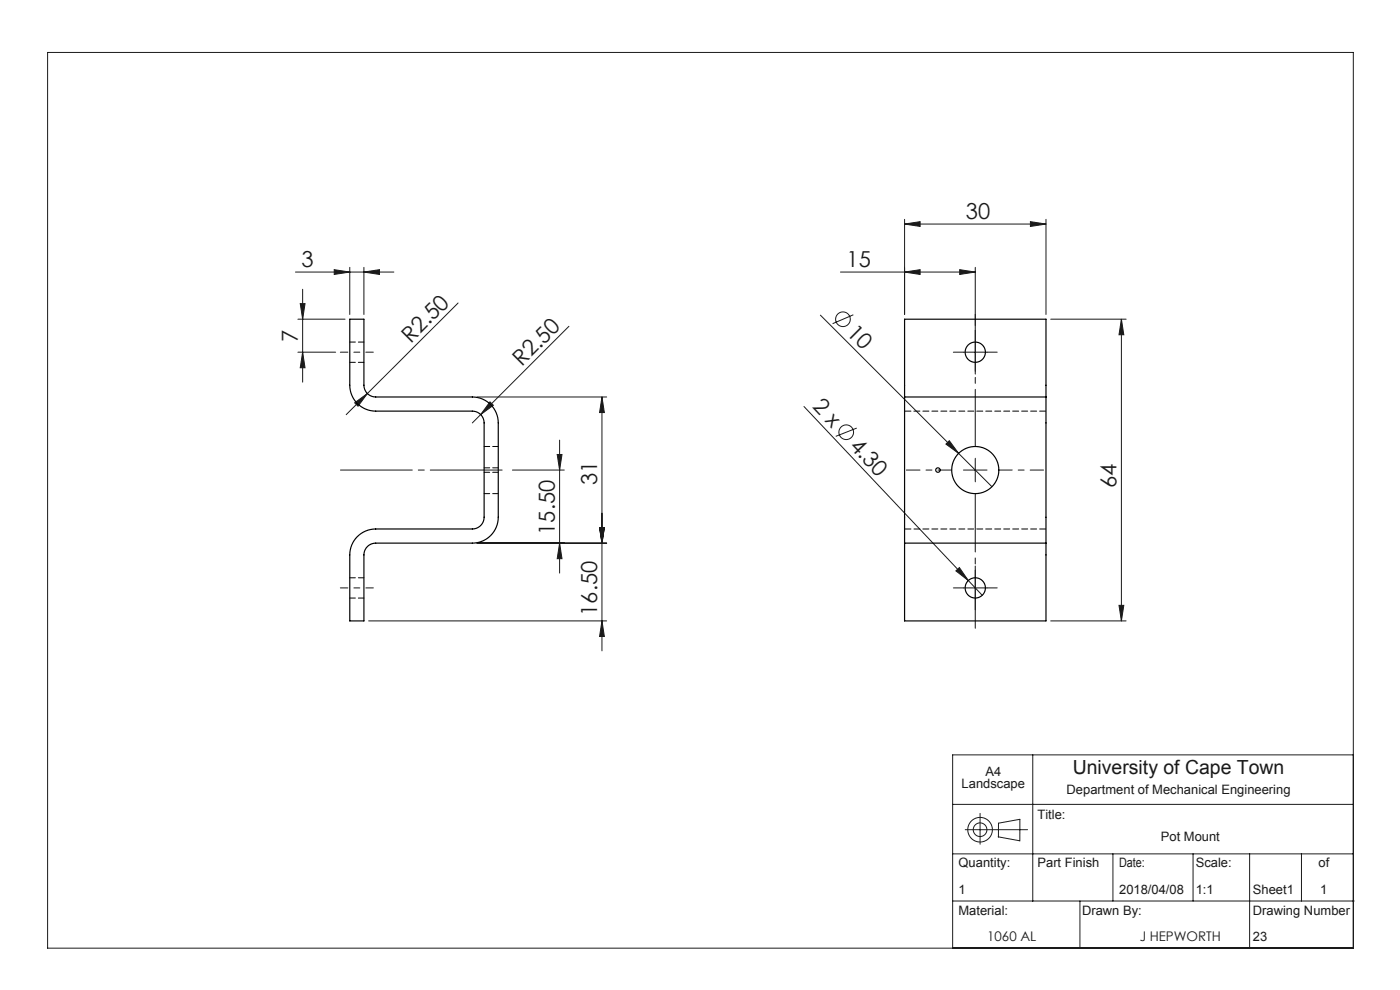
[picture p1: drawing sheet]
<svg xmlns="http://www.w3.org/2000/svg" width="297mm" height="210mm" viewBox="0 0 297 210" stroke-linecap="round" stroke-linejoin="round" font-family="sans-serif">
<g fill="none" stroke="#191924" stroke-width=".21">
<path d="M10.1 11.1h277v190h-277zM62.7 57.7h20.9M70.9 57.2l3.3 .5-3.3 .5zM74.2 56.7v10M77.2 57.7l3.3-.5v1zM77.2 56.7v10M178.3 57.7h28.6M191.9 57.7l3.3-.5v1zM191.9 47.5l3.3-.5v1zM191.9 46.5v20.2M191.9 47.5h30M203.6 57.2l3.3 .5-3.3 .5z"/>
<path d="M206.9 56.7v12.4M218.6 47l3.3 .5-3.3 .5zM221.9 46.5v20.2M63.2 74.7h8M63.2 67.7h10M63.7 64.4h1l-.5 3.3zM64.2 61.4v19.7M64.2 74.7l.5 3.3h-1zM97.2 64.3l-23.8 23.7M120.7 69.2l-20.5 20.5M174 66.8l29.4 29.4M181 66.8l-4.4 1.9"/>
<path d="M204.4 74.7h5M206.9 72.2v5M222.9 67.7h16M237.9 67.7v64M237.9 67.7l.5 3.3h-1zM75.2 85.4l2.7-1.9-1.9 2.7zM101.2 84.2h27.5M103.9 85.2l.8 .8-2.7 1.9zM108.7 99.7h11M118.2 96.4h1l-.5 3.3zM118.7 93.4v28.2M127.7 84.2v53.9"/>
<path d="M127.7 84.2l.5 3.3h-1zM170.6 86.2l34.8 36.9M181.7 90.8l-4.4 1.8M200.7 94.2l.7-.7 2 2.7zM203.4 96.2l7 7M204.4 99.7h5M206.9 97.2v5M101.2 115.2h27.5M118.7 115.2l.5 3.3h-1zM127.2 111.9h1l-.5 3.3zM78.2 131.7h50.5M127.7 131.7l.5 3.3h-1z"/>
<path d="M202.8 121.1l.7-.7 1.9 2.7zM204.4 124.7h5M205.4 123.1l3 3.2M206.9 122.2v5M222.9 131.7h16M237.4 128.4h1l-.5 3.3zM202.1 170.6h85M204.8 176h13.2M207.9 172.5v6.6M211.8 177.5l4.5 .8M211.8 177.5v-2.9l4.6-.8v4.6M219.1 160.1v31"/>
<path d="M287.1 160.1h-85v41M202.1 191.1h85.2M202.1 181.1h85M229.1 191.1v10M236.1 181.1v10M253.1 181.1v10M265.1 181.1v20M276.1 181.1v10"/>
<circle cx="178.8" cy="67.7" r="1.56"/>
<circle cx="179.5" cy="91.7" r="1.56"/>
<circle cx="207.9" cy="176" r="1.45"/>
<circle cx="207.9" cy="176" r="2.61"/>
</g>
<path d="M204.4 74.7h-2.2M206.9 72.2v-2.1M206.9 77.2v2.2M209.4 74.7h2.1M204.4 124.7h-2.2M206.9 122.2v-2.1M206.9 127.2v2.2M209.4 124.7h2.1" fill="none" stroke="#191924" stroke-width=".21" stroke-dasharray="15.2 1.3 1.3 1.3"/>
<path d="M206.9 94.7v-28" fill="none" stroke="#191924" stroke-width=".21" stroke-dasharray="15.2 1.3 1.3 1.3" stroke-dashoffset="3.1"/>
<path d="M201.9 99.7h-9.6" fill="none" stroke="#191924" stroke-width=".21" stroke-dasharray="15.2 1.3 1.3 1.3" stroke-dashoffset="12.3"/>
<path d="M206.9 104.7v28.6" fill="none" stroke="#191924" stroke-width=".21" stroke-dasharray="15.2 1.3 1.3 1.3" stroke-dashoffset="2.9"/>
<path d="M211.9 99.7h9.5" fill="none" stroke="#191924" stroke-width=".21" stroke-dasharray="15.2 1.3 1.3 1.3" stroke-dashoffset="12.4"/>
<path d="M72.2 74.7h7M72.2 124.7h7" fill="none" stroke="#191924" stroke-width=".21" stroke-dasharray="15.2 1.3 1.3 1.3" stroke-dashoffset="13.6"/>
<path d="M71 99.7h36.7" fill="none" stroke="#191924" stroke-width=".21" stroke-dasharray="15.2 1.3 1.3 1.3" stroke-dashoffset="-1.2"/>
<g fill="#191924">
<path d="M202.8 121.1l.7-.7 1.9 2.7z"/>
<path d="M200.7 94.2l.7-.7 2 2.7z"/>
<path d="M75.2 85.4l2.7-1.9-1.9 2.7z"/>
<path d="M103.9 85.2l.8 .8-2.7 1.9z"/>
<path d="M203.6 57.2l3.3 .5-3.3 .5zM191.9 57.7l3.3-.5v1z"/>
<path d="M77.2 57.7l3.3-.5v1zM70.9 57.2l3.3 .5-3.3 .5z"/>
<path d="M191.9 47.5l3.3-.5v1zM218.6 47l3.3 .5-3.3 .5z"/>
<path d="M64.2 74.7l.5 3.3h-1zM63.7 64.4h1l-.5 3.3z"/>
<path d="M127.7 84.2l.5 3.3h-1zM127.2 111.9h1l-.5 3.3zM127.2 111.9h1l-.5 3.3zM127.7 131.7l.5 3.3h-1zM118.2 96.4h1l-.5 3.3zM118.7 115.2l.5 3.3h-1zM237.9 67.7l.5 3.3h-1zM237.4 128.4h1l-.5 3.3z"/>
</g>
<g fill="none" stroke="#000" stroke-width=".25">
<path d="M74.2 67.7h3v14a2.5 2.5 0 0 0 2.5 2.5h20.5a5.5 5.5 0 0 1 5.5 5.5v20a5.5 5.5 0 0 1-5.5 5.5h-20.5a2.5 2.5 0 0 0-2.5 2.5v14h-3v-14a5.5 5.5 0 0 1 5.5-5.5h20.5a2.5 2.5 0 0 0 2.5-2.5v-20a2.5 2.5 0 0 0-2.5-2.5h-20.5a5.5 5.5 0 0 1-5.5-5.5zM191.9 84.2v31M191.9 84.2v-16.5h30v16.5M191.9 84.2h30M221.9 84.2v31M191.9 115.2v16.5h30v-16.5M191.9 115.2h30"/>
<circle cx="206.9" cy="74.7" r="2.15"/>
<circle cx="199" cy="99.7" r=".48"/>
<circle cx="206.9" cy="99.7" r="5"/>
<circle cx="206.9" cy="124.7" r="2.15"/>
</g>
<path d="M74.2 76.9h3M77.2 72.6h-3M105.7 99.2h-3M105.7 94.7h-3M102.7 100.2h3M102.7 104.7h3M74.2 126.9h3M77.2 122.6h-3" fill="none" stroke="#000" stroke-width=".21" stroke-dasharray="1.3 .6" stroke-dashoffset=".1"/>
<path d="M191.9 87.2h30M191.9 112.2h30" fill="none" stroke="#000" stroke-width=".21" stroke-dasharray="1.3 .6" stroke-dashoffset="-.1"/>
<g font-size="4.7" fill="#191924">
<text x="204.9" y="46.5">30</text>
<text x="64" y="56.7">3</text>
<text x="179.6" y="56.7">15</text>
<text x="179.4" y="70.7" transform="rotate(45 179.4 70.7)">10</text>
<text x="63.2" y="72.5" transform="rotate(-90 63.2 72.5)">7</text>
<text x="87.2" y="72.9" transform="rotate(-45 87.2 72.9)">R2.50</text>
<text x="110.7" y="77.8" transform="rotate(-45 110.7 77.8)">R2.50</text>
<text x="172.2" y="86.4" transform="rotate(47 172.2 86.4)">2 x</text>
<text x="180" y="94.7" transform="rotate(47 180 94.7)">4.30</text>
<text x="126.7" y="103" transform="rotate(-90 126.7 103)">31</text>
<text x="236.9" y="103.5" transform="rotate(-90 236.9 103.5)">64</text>
<text x="117.7" y="113.4" transform="rotate(-90 117.7 113.4)">15.50</text>
<text x="126.7" y="130.6" transform="rotate(-90 126.7 130.6)">16.50</text>
</g>
<text font-size="4.1" fill="#191924" x="227.6" y="164.3">University of Cape Town</text>
<g font-size="2.8" fill="#191924">
<text x="209.4" y="199.5">1060 AL</text>
<text x="241.8" y="199.5">J HEPWORTH</text>
</g>
<g font-size="2.7" fill="#191924">
<text x="204" y="167.2">Landscape</text>
<text x="209.1" y="164.6">A4</text>
<text x="220.1" y="173.7">Title:</text>
<text x="226.3" y="168.5">Department of Mechanical Engineering</text>
<text x="246.3" y="178.4">Pot Mount</text>
<text x="203.3" y="184">Quantity:</text>
<text x="220.1" y="184">Part Finish</text>
<text x="237.4" y="184">Date:</text>
<text x="253.7" y="184">Scale:</text>
<text x="279.7" y="184">of</text>
<text x="203.3" y="189.6">1</text>
<text x="237.4" y="189.6">2018/04/08</text>
<text x="253.7" y="189.6">1:1</text>
<text x="265.8" y="189.6">Sheet1</text>
<text x="280.1" y="189.6">1</text>
<text x="203.3" y="194.1">Material:</text>
<text x="229.6" y="194.1">Drawn By:</text>
<text x="265.8" y="194.1">Drawing Number</text>
<text x="265.8" y="199.6">23</text>
</g>
</svg>
